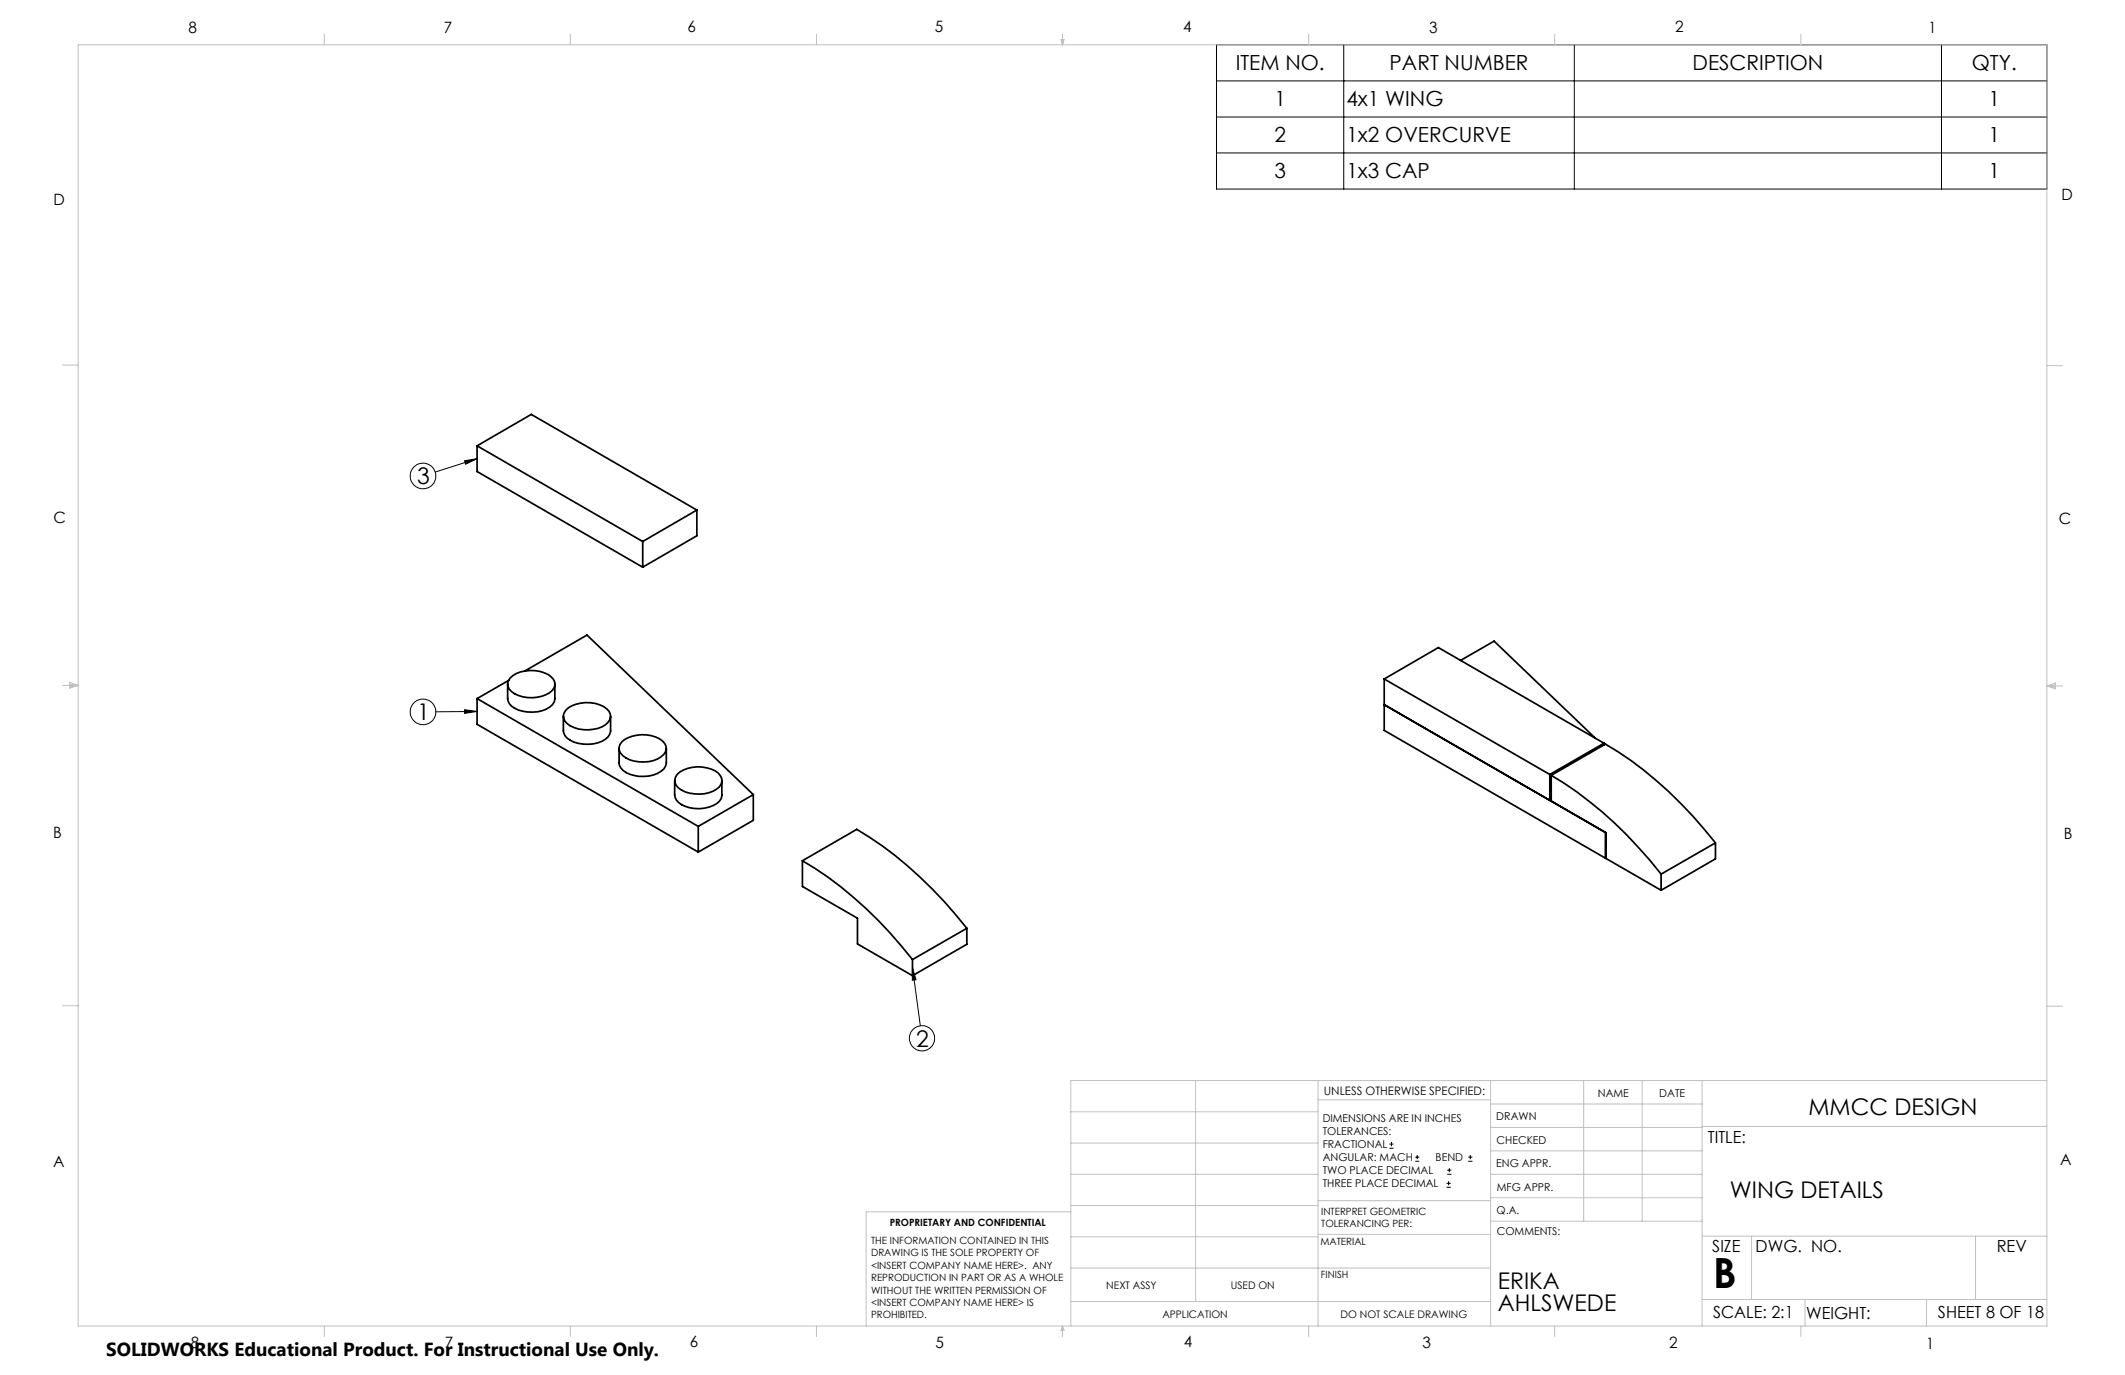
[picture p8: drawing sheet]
<svg xmlns="http://www.w3.org/2000/svg" width="432mm" height="279mm" viewBox="0 0 432 279" stroke-linecap="round" stroke-linejoin="round" font-family="sans-serif">
<g fill="none" stroke="#000" stroke-width=".2">
<path d="M247.2 9.1h168.7v29.3h-168.7zM247.2 16.4h168.7M273.1 9.1v29.3M319.9 9.1v29.3M394.5 9.1v29.3M247.2 23.8h168.7M247.2 31.1h168.7M94.4 93.6l2.5-.4-2.3 1.1zM96.9 93.2l-8.5 2.7M94.4 144.2l2.5 .4-2.5 .4zM96.9 144.6h-8.4M185.4 196.6l.7 2.5-.7 .1z"/>
<path d="M185.4 196.6l1.6 11.8M282.3 233.3h.9M282.3 232.5h.9M282.8 232.1v.8M287.6 236h.8M287.6 235.1h.8M288 234.7v.8M294.1 238.6h.8M294.1 237.8h.8M294.5 237.4v.8M298.3 236h.9M298.3 235.1h.9"/>
<path d="M298.8 234.7v.8M293.9 241.3h.9M293.9 240.5h.9M294.4 240v.8"/>
<circle cx="85.9" cy="96.7" r="2.6"/>
<circle cx="85.9" cy="144.6" r="2.6"/>
<circle cx="187.3" cy="211" r="2.56"/>
</g>
<g fill="none" stroke="#c0c0c0" stroke-width=".2">
<path d="M15.9 9.1h400v260.4h-400zM65.9 6.9v2.2M115.9 6.9v2.2M165.9 6.9v2.2M215.6 8h.6l-.3 1.1zM215.7 8l.2 1.1M215.9 6.9v2.2M216 8l-.1 1.1M265.9 6.9v2.2M315.9 6.9v2.2M365.9 6.9v2.2M12.7 74.2h3.2"/>
<path d="M415.9 74.3h3.2M12.7 139.3h3.2M14.2 139.1l1.7 .2M14.2 138.7l1.7 .6-1.7 .5zM15.9 139.3l-1.7 .3M415.9 139.4h3.2M415.9 139.4l1.8-.6v1.2zM415.9 139.4l1.8 .3M417.7 139.2l-1.8 .2M12.7 204.4h3.2M243 219.6v44.9M267.8 219.6v49.9"/>
<path d="M302.9 219.6v49.9M321.8 219.6v28.5M333.7 219.6v28.5M345.9 219.6v49.9M415.9 204.5h3.2M415.9 219.6h-198.3v49.9M217.6 238.6h50.2M217.6 232.3h50.2M217.6 225.9h50.2M267.8 223.5h35.1M302.9 233.9h43M302.9 229.1h43"/>
<path d="M302.9 224.3h43M302.9 238.6h43M345.9 228.9h70M217.6 257.7h85.3M217.6 251.3h50.2M217.6 245h50.2M217.6 246.2h-41.6v23.3M267.8 250.8h35.1M267.8 244h35.1M302.9 248.1h43M302.9 243.4h43M345.9 251.2h70"/>
<path d="M355.9 251.2v12.9M401.4 251.2v12.9M65.9 269.5v2.1M115.9 269.5v2.1M165.9 269.5v2.1M215.9 269.5v2.1M215.9 269.5l.3 .8h-.6zM217.6 264.5h85.3M265.9 269.5v2.1M315.9 269.5v2.1M345.9 264.1h70M365.9 269.5v2.1"/>
<path d="M366.8 264.1v5.4M391.5 264.1v5.4"/>
</g>
<path d="M185.4 196.6l.7 2.5-.7 .1zM94.4 144.2l2.5 .4-2.5 .4zM94.4 93.6l2.5-.4-2.3 1.1z" fill="#000"/>
<g fill="none" stroke="#000" stroke-width=".35">
<path d="M96.9 90.6v5.2l33.7 19.5M96.9 90.6l33.7 19.4M96.9 90.6l11-6.4 33.7 19.4M130.6 110v5.3M141.6 103.6l-11 6.4M141.6 103.6v5.3l-11 6.4M103.2 139v3a3.2 3.2 0 0 0 3.1 2.5 6.6 6.6 0 0 0 6-1.3l.3-.5 .1-.6v-3.1M103.4 138.3l-6.5 3.7M103.7 137.8a6.9 6.9 0 0 1 8.3-.3 1.9 1.9 0 0 1-.3 3.3 7.1 7.1 0 0 1-7.8-.3 1.83 1.83 0 0 1-.2-2.7zM106.6 136.3l12.7-7.3 33.8 32.5M281.3 138l11-6.4 33.6 19.4M281.3 138l33.6 19.4"/>
<path d="M281.3 138v10.4l44.9 26M296.8 134.2l6.8-3.9 20.5 19.7M96.9 142v5.2l45 25.9M96.9 142l45 25.9M114.5 145.6v2.9a3.2 3.2 0 0 0 3 2.6 6.8 6.8 0 0 0 6-1.3l.6-1.2v-3M115 144.3a6.9 6.9 0 0 1 8.3-.3 1.9 1.9 0 0 1-.3 3.3 7.1 7.1 0 0 1-7.7-.3 1.83 1.83 0 0 1-.3-2.7zM125.8 152.1v2.9a3.2 3.2 0 0 0 3.1 2.6 6.8 6.8 0 0 0 6-1.3l.5-1.1v-3.1M126.3 150.8a6.9 6.9 0 0 1 8.3-.2 1.89 1.89 0 0 1-.3 3.2 7.1 7.1 0 0 1-7.7-.2 1.8 1.8 0 0 1-.3-2.8zM137.1 158.6v2.9a2.68 2.68 0 0 0 2.2 2.4 7 7 0 0 0 6.9-1.1l.3-.5 .2-.6v-3.1M137.6 157.3a6.9 6.9 0 0 1 8.3-.2 1.93 1.93 0 0 1-.3 3.2 7.2 7.2 0 0 1-7.7-.2 1.88 1.88 0 0 1-.3-2.8zM281.3 143.2l45.1 26v5.2l11.1 6.5M314.9 157.4v5.2l.3-.1"/>
<path d="M315.2 157.6a79.2 79.2 0 0 1 22.3 20M315.2 157.6l11-6.4a79.9 79.9 0 0 1 22.4 20.1M315.2 157.6v5.2M325.9 151l-11 6.4M325.9 151v.3M141.9 167.9v5.2M153.1 161.5l-11.2 6.4M153.1 161.5v5.2l-11.2 6.4M163.1 174.9a79.9 79.9 0 0 1 22.3 20.1M163.1 174.9l11-6.4a80.9 80.9 0 0 1 22.4 20.1M163.1 174.9v5.2l11.1 6.5v5.2l11.2 6.5M326.2 169.2v5.2"/>
<path d="M326.4 174.3l-.2 .1M337.5 177.6v3.3M348.6 171.3l-11.1 6.3M348.6 171.3v3.2l-11.1 6.4M185.4 195v3.3M196.5 188.6l-11.1 6.4M196.5 188.6v3.3l-11.1 6.4"/>
</g>
<text font-size="8.5" x="348.1" y="261.8">B</text>
<g font-size="4.7">
<text x="84.7" y="98.3">3</text>
<text x="84.7" y="146.2">1</text>
<text x="186.1" y="212.7">2</text>
<text x="367.5" y="226.5">MMCC DESIGN</text>
<text x="351.5" y="243.5">WING DETAILS</text>
<text x="304.4" y="261.9">ERIKA</text>
<text x="304.4" y="266.4">AHLSWEDE</text>
</g>
<g font-size="4.2">
<text x="251.1" y="14.3">ITEM NO.</text>
<text x="282.4" y="14.3">PART NUMBER</text>
<text x="343.9" y="14.3">DESCRIPTION</text>
<text x="400.7" y="14.3">QTY.</text>
<text x="259" y="21.6">1</text>
<text x="273.6" y="21.6">4x1 WING</text>
<text x="404.1" y="21.6">1</text>
<text x="259" y="28.9">2</text>
<text x="273.6" y="28.9">1x2 OVERCURVE</text>
<text x="404.1" y="28.9">1</text>
<text x="259" y="36.3">3</text>
<text x="273.6" y="36.3">1x3 CAP</text>
<text x="404.1" y="36.3">1</text>
</g>
<text font-size="3.8" x="21.6" y="275.5">SOLIDWORKS Educational Product. For Instructional Use Only.</text>
<g font-size="3.4">
<text x="347.1" y="232.3">TITLE:</text>
<text x="347.9" y="254.3">SIZE</text>
<text x="356.7" y="254.4">DWG. NO.</text>
<text x="405.7" y="254.5">REV</text>
<text x="348.1" y="267.9">SCALE: 2:1</text>
<text x="367" y="268">WEIGHT:</text>
<text x="393.8" y="267.9">SHEET 8 OF 18</text>
</g>
<g font-size="3.2">
<text x="38.3" y="6.7">8</text>
<text x="90.2" y="6.7">7</text>
<text x="139.7" y="6.5">6</text>
<text x="190" y="6.5">5</text>
<text x="240.4" y="6.5">4</text>
<text x="290.4" y="6.7">3</text>
<text x="340.4" y="6.5">2</text>
<text x="391.9" y="6.7">1</text>
<text x="10.9" y="41.6">D</text>
<text x="418.9" y="40.7">D</text>
<text x="10.9" y="106.3">C</text>
<text x="418.4" y="106.4">C</text>
<text x="10.8" y="170.2">B</text>
<text x="419.4" y="170.6">B</text>
<text x="10.8" y="237.2">A</text>
<text x="418.6" y="236.8">A</text>
<text x="38.8" y="273.8">8</text>
<text x="90.4" y="273.8">7</text>
<text x="140.2" y="273.8">6</text>
<text x="190.1" y="273.9">5</text>
<text x="240.5" y="273.8">4</text>
<text x="289" y="273.9">3</text>
<text x="339.1" y="273.8">2</text>
<text x="391.4" y="274.1">1</text>
</g>
<text font-size="2.4" x="269" y="222.4">UNLESS OTHERWISE SPECIFIED:</text>
<g font-size="2.2">
<text x="268.8" y="228">DIMENSIONS ARE IN INCHES</text>
<text x="304.1" y="227.7">DRAWN</text>
<text x="324.7" y="222.9">NAME</text>
<text x="337.2" y="222.9">DATE</text>
<text x="268.8" y="230.6">TOLERANCES:</text>
<text x="268.8" y="233.3">FRACTIONAL</text>
<text x="304.1" y="232.6">CHECKED</text>
<text x="268.8" y="236">ANGULAR: MACH</text>
<text x="268.8" y="238.6">TWO PLACE DECIMAL</text>
<text x="291.7" y="236">BEND</text>
<text x="304" y="237.2">ENG APPR.</text>
<text x="268.8" y="241.3">THREE PLACE DECIMAL</text>
<text x="304.2" y="241.9">MFG APPR.</text>
<text x="304.1" y="246.7">Q.A.</text>
<text x="304.1" y="250.9">COMMENTS:</text>
</g>
<g font-size="2.1">
<text x="224.8" y="262">NEXT ASSY</text>
<text x="250.1" y="261.9">USED ON</text>
<text x="236.2" y="267.8">APPLICATION</text>
<text x="272.4" y="267.8">DO NOT SCALE DRAWING</text>
</g>
<g font-size="2">
<text x="180.8" y="249.2">PROPRIETARY AND CONFIDENTIAL</text>
<text x="268.5" y="246.8">INTERPRET GEOMETRIC</text>
<text x="268.5" y="249.4">TOLERANCING PER:</text>
<text x="177" y="252.8">THE INFORMATION CONTAINED IN THIS</text>
<text x="177" y="255.3">DRAWING IS THE SOLE PROPERTY OF</text>
<text x="177" y="257.8">&lt;INSERT COMPANY NAME HERE&gt;. ANY</text>
<text x="268.3" y="252.9">MATERIAL</text>
<text x="177" y="260.3">REPRODUCTION IN PART OR AS A WHOLE</text>
<text x="177" y="262.9">WITHOUT THE WRITTEN PERMISSION OF</text>
<text x="268.4" y="259.7">FINISH</text>
<text x="177" y="265.4">&lt;INSERT COMPANY NAME HERE&gt; IS</text>
<text x="177" y="267.9">PROHIBITED.</text>
</g>
</svg>
